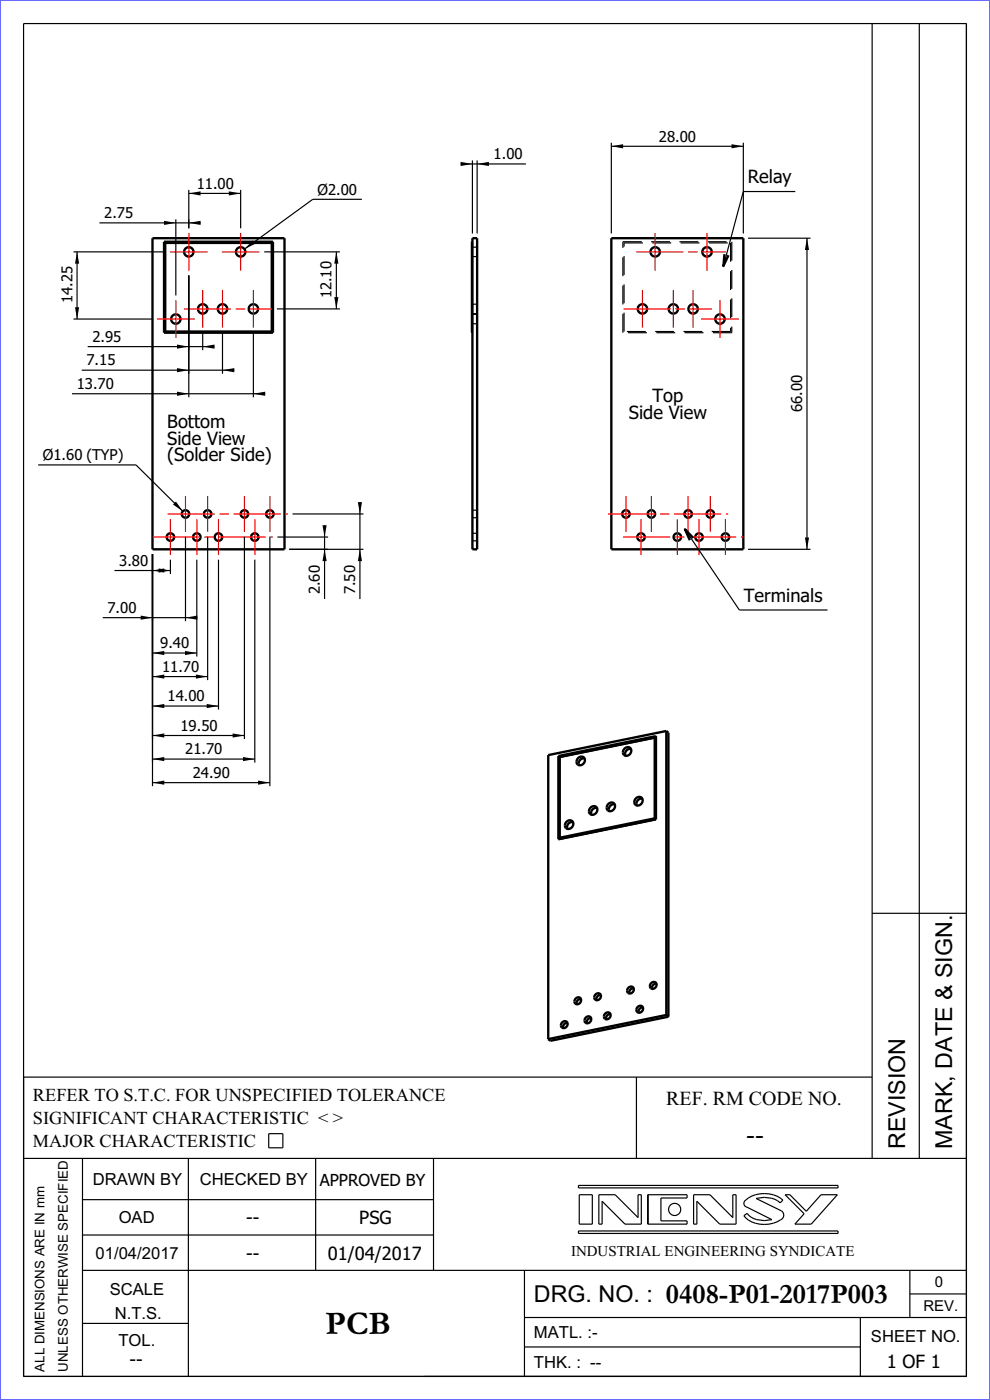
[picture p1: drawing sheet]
<svg xmlns="http://www.w3.org/2000/svg" width="210mm" height="297mm" viewBox="0 0 210 297" stroke-linecap="round" stroke-linejoin="round" font-family="sans-serif">
<g fill="#000">
<path d="M97.7 34.3l2.5 .5-2.5 .4zM101.2 34.8l2.5-.5v.9zM129.7 31l2.5-.4v.9zM155.2 30.6l2.5 .4-2.5 .5zM16.3 53.4l.5 2.5h-.9zM34.8 46.8l2.5 .5-2.5 .4zM40 41l2.5-.4v.9zM40 47.3l2.5-.5v.9zM48.5 40.6l2.5 .4-2.5 .5zM53.6 51l.5 .7-2.2 1.1zM71.3 53.4l.5 2.5h-.9zM171.2 50.5l.4 2.5h-.9z"/>
<path d="M15.9 65.2h.9l-.5 2.5zM37.5 73.1l2.5 .4-2.5 .5zM37.5 78.1l2.5 .4-2.5 .5zM43 73.5l2.5-.4v.9zM47.2 78.5l2.5-.4v.9zM70.9 63h.9l-.5 2.5zM37.5 83.1l2.5 .4-2.5 .5zM53.7 83.5l2.5-.4v.9zM37.3 106.4l1.5 2.1-2.1-1.5zM68.8 116.5l.5 2.5h-.9zM68.4 111.4h.9l-.5 2.5zM76.3 116.5l.5 2.5h-.9z"/>
<path d="M75.9 106.5h.9l-.5 2.5zM170.7 114h.9l-.4 2.5zM32.3 121l2.5-.4v.9zM32.3 138.5l2.5-.4v.9zM29.8 130.6l2.5 .4-2.5 .5zM33.6 120.6l2.5 .4-2.5 .5zM39.3 131l2.5-.4v.9zM39.2 138.1l2.5 .4-2.5 .5zM32.3 143.5l2.5-.4v.9zM32.3 149.8l2.5-.5v.9zM32.3 156l2.5-.4v.9zM41.5 143.1l2.5 .4-2.5 .5z"/>
<path d="M43.8 149.3l2.5 .5-2.5 .4zM49.3 155.6l2.5 .4-2.5 .5zM32.3 166l2.5-.4v.9zM32.3 161l2.5-.4v.9zM51.5 160.6l2.5 .4-2.5 .5zM54.7 165.6l2.5 .4-2.5 .5z"/>
</g>
<path d="M0 0h210v297h-210z" fill="none" stroke="#00f" stroke-width=".25"/>
<g fill="none" stroke="#000" stroke-width=".25">
<path d="M5 5h200v287h-200zM185 5v240.7M195 5v240.7M97.7 34.8h13.9M100.2 34v15.5M101.2 34v15.5M129.7 31h28M129.7 30.3v19.2M157.7 30.3v19.2M15.6 53.4h19.4M16.3 53.4v14.3M21.1 47.3h21.4"/>
<path d="M37.3 46.5v16.2M40 41h11M40 40.3v8.1M40 58.4v25.9M51 40.3v8.1M56 53.4h16.1M71.3 53.4v12.1M76.8 42.3h-10.5l-14.4 10.5M158.7 50.5h13.2M168.7 40.6h-11l-4.2 15.8M171.2 50.5v66M15.6 67.7h16.7"/>
<path d="M17.3 78.5h32.4M18.6 73.5h26.9M43 70.5v3.8M47.2 70.5v8.8M53.7 70.5v13.8M58.7 65.5h13.4M8.1 98.6h20.7l10 9.9M15.3 83.5h40.9M32.3 117.5v49.3M36.1 118.7v3.1M39.3 113.8v18M41.7 118.7v20.6"/>
<path d="M44 113.8v30.5M46.3 118.7v31.8M51.8 113.8v43M54 118.7v43.1M57.2 113.8v53M58.8 113.9h10.8M61.3 116.5h15.8M62 109h15.1M68.8 111.4v15.7M76.3 106.5v20.6M145.3 112.3l11.5 17.1h18.7M158.7 116.5h13.2"/>
<path d="M21.8 131h20M24.3 121h11.8M32.3 138.5h9.4M32.3 143.5h11.7M32.3 149.8h14M32.3 156h19.5M32.3 166h24.9M32.3 161h21.7M185 193.8h20M5 228.5h180M135 228.5v17.2M5 245.7h200"/>
<path d="M17.5 245.7v46.3M17.5 254.5h74.5M40 245.7v46.3M57 240.5h3v3h-3zM67 245.7v23.8M92 245.7v23.8M122.7 251.5h55.1v.5h-55.1zM122.9 253.5h2.7v6.2h-2.7zM127 253.5h3.5l4.8 4.8v-4.8h.7v6.2h-3.4l-4.9-4.9v4.9h-.7zM137.4 253.5h8.3v.6h-5.5v4.9h5.5v.7h-8.3zM147.1 253.5h3.5l4.8 4.8v-4.8h.7v6.2h-3.4l-4.9-4.9v4.9h-.7zM158 254.7a6.3 6.3 0 0 1 8.1-.1l-.6 .6a5.3 5.3 0 0 0-5.1-.9l5.4 2.6a1.08 1.08 0 0 1 .4 1 1.08 1.08 0 0 1-.7 .9 6.1 6.1 0 0 1-7.7-.9l.7-.5a4.8 4.8 0 0 0 5.2 1.3l-5.3-2.6a.82 .82 0 0 1-.4-1.4z"/>
<path d="M166.5 253.5h1.1l3.4 3.5 3.2-3.5h3.4l-5.5 6.2h-3.5l2-2.2zM17.5 262h74.5M17.5 269.5h187.5M111.2 279.5h93.8M111.2 269.5v22.5M122.7 261.1h55.1v.6h-55.1zM182.5 279.5v12.5M193 269.5v10M193 274.5h12M17.5 280.8h22.5M111.2 285.8h71.3"/>
<circle cx="143.1" cy="256.6" r="1.29"/>
</g>
<g fill="none" stroke="#000" stroke-width=".5">
<path d="M32.3 50.5h28v66h-28zM34.8 51.3h23.1v19.3h-23.1zM35 51.5h22.6v18.8h-22.6zM100.2 51.3v19.3M100.2 50.5h1v66h-1zM129.7 50.5h28v66h-28zM153.7 53.9l-.2 2.5 1-2.3M147.1 114.1l-1.8-1.8 1 2.3M132.4 158.9a.86 .86 0 0 1 1.4-.1 .86 .86 0 0 1-.3 1.3 .81 .81 0 0 1-1.2 0 .81 .81 0 0 1 .1-1.2zM133.8 158.9a1.09 1.09 0 0 0-1.1 1.4M138.9 156.5l-20.2 4.1M139.1 156.2v17.6"/>
<path d="M139.1 156.2l-20.7 4.2v17.6M141.3 155.1l-25 5.1v60.2M141.3 155.1v60.2M141.3 155.1l.5 .3v60.3M118.7 160.6l20.2-4.2v17.2l-20.2 4.1zM118.7 160.6h.1M118.7 160.6v17.1M120.2 174.3a.82 .82 0 0 1 1.3 0 .82 .82 0 0 1-.2 1.2 .85 .85 0 0 1-1.3 .1 .85 .85 0 0 1 .2-1.3zM121.5 174.4a1.09 1.09 0 0 0-1.1 1.4M122.6 160.9a.86 .86 0 0 1 1.3-.1 .86 .86 0 0 1-.3 1.3 .81 .81 0 0 1-1.2 0 .81 .81 0 0 1 .2-1.2zM124 160.9a1.09 1.09 0 0 0-1.2 1.4M125.2 171.4a.86 .86 0 0 1 1.4-.1 .86 .86 0 0 1-.3 1.3 .81 .81 0 0 1-1.2 0 .81 .81 0 0 1 .1-1.2z"/>
<path d="M126.6 171.4a1.09 1.09 0 0 0-1.1 1.4M128.9 170.7a.86 .86 0 0 1 1.4-.2 .86 .86 0 0 1-.3 1.4 .81 .81 0 0 1-1.2-.1 .81 .81 0 0 1 .1-1.1zM130.4 170.6a1.09 1.09 0 0 0-1.2 1.5M134.8 169.5a.86 .86 0 0 1 1.4-.2 .86 .86 0 0 1-.3 1.4 .81 .81 0 0 1-1.2-.1 .81 .81 0 0 1 .1-1.1zM136.3 169.4a1.09 1.09 0 0 0-1.2 1.5M139.1 173.8h.1M139.1 173.8l-20.7 4.2M119.2 217a.69 .69 0 0 1 1.1-.2 .69 .69 0 0 1-.2 1.1 .65 .65 0 0 1-1 0 .65 .65 0 0 1 .1-.9zM120.4 217a.89 .89 0 0 0-.9 1.1M122.1 211.9a.69 .69 0 0 1 1.1-.1 .69 .69 0 0 1-.3 1.1 .65 .65 0 0 1-.9-.1 .65 .65 0 0 1 .1-.9zM123.2 211.9a.89 .89 0 0 0-.9 1.2M124.2 215.9a.69 .69 0 0 1 1.1-.1 .69 .69 0 0 1-.2 1.1 .65 .65 0 0 1-1 0 .65 .65 0 0 1 .1-1z"/>
<path d="M125.4 216a.89 .89 0 0 0-.9 1.1M126.3 211a.69 .69 0 0 1 1.1-.1 .69 .69 0 0 1-.3 1.1 .65 .65 0 0 1-.9 0 .65 .65 0 0 1 .1-1zM127.4 211.1a.89 .89 0 0 0-.9 1.1M128.3 215.1a.69 .69 0 0 1 1.1-.1 .69 .69 0 0 1-.2 1.1 .65 .65 0 0 1-1-.1 .65 .65 0 0 1 .1-.9zM129.5 215.1a.89 .89 0 0 0-.9 1.1M133.2 209.6a.69 .69 0 0 1 1.1-.1 .69 .69 0 0 1-.2 1.1 .65 .65 0 0 1-1 0 .65 .65 0 0 1 .1-1zM134.4 209.7a.89 .89 0 0 0-.9 1.1M135.2 213.7a.69 .69 0 0 1 1.1-.1 .69 .69 0 0 1-.2 1.1 .65 .65 0 0 1-1-.1 .65 .65 0 0 1 .1-.9zM136.4 213.7a.89 .89 0 0 0-.9 1.1M138.1 208.6a.69 .69 0 0 1 1.1-.1 .69 .69 0 0 1-.3 1.1 .65 .65 0 0 1-.9 0 .65 .65 0 0 1 .1-1zM139.2 208.7a.89 .89 0 0 0-.9 1.1M141.3 215.3l-25 5.1"/>
<path d="M141.3 215.3l.5 .4M141.8 215.7l-25.1 5.1-.4-.4"/>
<circle cx="40" cy="53.4" r="1"/>
<circle cx="51" cy="53.4" r="1"/>
<circle cx="139" cy="53.4" r="1"/>
<circle cx="150" cy="53.4" r="1"/>
<circle cx="37.3" cy="67.7" r="1"/>
<circle cx="43" cy="65.5" r="1"/>
<circle cx="47.2" cy="65.5" r="1"/>
<circle cx="53.7" cy="65.5" r="1"/>
<circle cx="136.3" cy="65.5" r="1"/>
<circle cx="142.8" cy="65.5" r="1"/>
<circle cx="147" cy="65.5" r="1"/>
<circle cx="152.7" cy="67.7" r="1"/>
<circle cx="36.1" cy="113.9" r=".8"/>
<circle cx="39.3" cy="109" r=".8"/>
<circle cx="41.7" cy="113.9" r=".8"/>
<circle cx="44" cy="109" r=".8"/>
<circle cx="46.3" cy="113.9" r=".8"/>
<circle cx="51.8" cy="109" r=".8"/>
<circle cx="54" cy="113.9" r=".8"/>
<circle cx="57.2" cy="109" r=".8"/>
<circle cx="132.8" cy="109" r=".8"/>
<circle cx="136" cy="113.9" r=".8"/>
<circle cx="138.2" cy="109" r=".8"/>
<circle cx="143.7" cy="113.9" r=".8"/>
<circle cx="146" cy="109" r=".8"/>
<circle cx="148.3" cy="113.9" r=".8"/>
<circle cx="150.7" cy="109" r=".8"/>
<circle cx="153.9" cy="113.9" r=".8"/>
</g>
<g fill="none" stroke="#f00" stroke-width=".25" stroke-dasharray="10 1 2 1" stroke-linecap="butt">
<path d="M36 53.4h8M40 57.4v-8M47 53.4h8M51 57.4v-8M135 53.4h19M139 57.4v-8M150 57.4v-8M33.3 67.7h8M37.3 71.7v-8M39 65.5h18.7M43 69.5v-8M47.2 69.5v-8"/>
<path d="M53.7 69.5v-8M132.3 65.5h18.7M136.3 69.5v-8M142.8 69.5v-8M147 69.5v-8M148.7 67.7h8M152.7 71.7v-8M32.3 113.9h25.5M35.5 109h25.5M36.1 117.7v-7.6M39.3 112.8v-7.6M41.7 117.7v-7.6"/>
<path d="M44 112.8v-7.6M46.3 117.7v-7.6M51.8 112.8v-7.6M54 117.7v-7.6M57.2 112.8v-7.6M129 109h25.5M132.2 113.9h25.5M132.8 112.8v-7.6M136 117.7v-7.6M138.2 112.8v-7.6M143.7 117.7v-7.6M146 112.8v-7.6"/>
<path d="M148.3 117.7v-7.6M150.7 112.8v-7.6M153.9 117.7v-7.6"/>
</g>
<g fill="none" stroke="#000" stroke-width=".25" stroke-dasharray="4 2" stroke-linecap="butt">
<path d="M100.2 51.5h-.1M100.2 54.4h1M101.2 52.4h-1M132.1 51.3h23.1M132.4 51.5h22.6M155 51.5v18.8M155.2 51.3v19.3M100.2 70.3h-.1M100.2 66.5h1M100.2 68.7h1M101.2 64.5h-1M101.2 66.7h-1"/>
<path d="M132.1 70.6v-19.3M132.4 70.3v-18.8M155 70.3h-22.6M155.2 70.6h-23.1M100.2 109.8h1M100.2 114.7h1M101.2 108.2h-1M101.2 113.1h-1"/>
</g>
<text font-size="7.1" x="69.1" y="283">PCB</text>
<text font-size="6" x="141.3" y="276.5">0408-P01-2017P003</text>
<text font-size="5.6" x="158.3" y="242.5">--</text>
<g font-size="4.9">
<text x="192" y="243.8" transform="rotate(-90 192 243.8)">REVISION</text>
<text x="202" y="243.8" transform="rotate(-90 202 243.8)">MARK, DATE &amp; SIGN.</text>
<text x="113.3" y="276.3">DRG. NO. :</text>
</g>
<text font-size="4.2" x="141.3" y="234.4">REF. RM CODE NO.</text>
<g font-size="3.9">
<text x="158.6" y="38.9">Relay</text>
<text x="133.4" y="88.9">Side View</text>
<text x="138.4" y="85.4">Top</text>
<text x="35.5" y="90.9">Bottom</text>
<text x="35.5" y="94.4">Side View</text>
<text x="35.5" y="97.9">(Solder Side)</text>
<text x="157.8" y="127.6">Terminals</text>
<text x="7" y="233.5">REFER TO S.T.C. FOR UNSPECIFIED TOLERANCE</text>
<text x="7" y="238.5">SIGNIFICANT CHARACTERISTIC &lt; &gt;</text>
<text x="7" y="243.4">MAJOR CHARACTERISTIC</text>
<text x="52.2" y="259.7">--</text>
<text x="76.2" y="259.7">PSG</text>
<text x="52.2" y="267.3">--</text>
<text x="69.5" y="267.3">01/04/2017</text>
<text x="27.5" y="289.7">--</text>
<text x="188.1" y="290.2">1 OF 1</text>
</g>
<g font-size="3.5">
<text x="19.7" y="251.4">DRAWN BY</text>
<text x="42.4" y="251.4">CHECKED BY</text>
<text x="67.8" y="251.5">APPROVED BY</text>
<text x="25.2" y="259.5">OAD</text>
<text x="20.3" y="267">01/04/2017</text>
<text x="23.3" y="274.7">SCALE</text>
<text x="24.3" y="279.8">N.T.S.</text>
<text x="25.1" y="285.5">TOL.</text>
<text x="113.3" y="283.9">MATL. :-</text>
<text x="184.8" y="284.7">SHEET NO.</text>
<text x="113.3" y="290.1">THK. : --</text>
</g>
<g font-size="3.2">
<text x="104.7" y="33.8">1.00</text>
<text x="139.8" y="30">28.00</text>
<text x="41.7" y="40">11.00</text>
<text x="67.3" y="41.3">Ø2.00</text>
<text x="22.1" y="46.3">2.75</text>
<text x="15.3" y="64.4" transform="rotate(-90 15.3 64.4)">14.25</text>
<text x="70.3" y="63.3" transform="rotate(-90 70.3 63.3)">12.10</text>
<text x="18.3" y="77.5">7.15</text>
<text x="19.6" y="72.5">2.95</text>
<text x="16.3" y="82.5">13.70</text>
<text x="170.2" y="87.5" transform="rotate(-90 170.2 87.5)">66.00</text>
<text x="9.1" y="97.6">Ø1.60 (TYP)</text>
<text x="25.3" y="120">3.80</text>
<text x="22.8" y="130">7.00</text>
<text x="67.8" y="126.1" transform="rotate(-90 67.8 126.1)">2.60</text>
<text x="75.3" y="126.1" transform="rotate(-90 75.3 126.1)">7.50</text>
<text x="34" y="137.5">9.40</text>
<text x="34.4" y="142.5">11.70</text>
<text x="35.5" y="148.8">14.00</text>
<text x="38.3" y="155">19.50</text>
<text x="39.3" y="160">21.70</text>
<text x="40.9" y="165">24.90</text>
<text x="121.1" y="266.5">INDUSTRIAL ENGINEERING SYNDICATE</text>
<text x="198.3" y="273.1">0</text>
<text x="195.9" y="278.1">REV.</text>
</g>
<g font-size="2.8">
<text x="9.4" y="291" transform="rotate(-90 9.4 291)">ALL DIMENSIONS ARE IN mm</text>
<text x="14.4" y="291" transform="rotate(-90 14.4 291)">UNLESS OTHERWISE SPECIFIED</text>
</g>
</svg>
